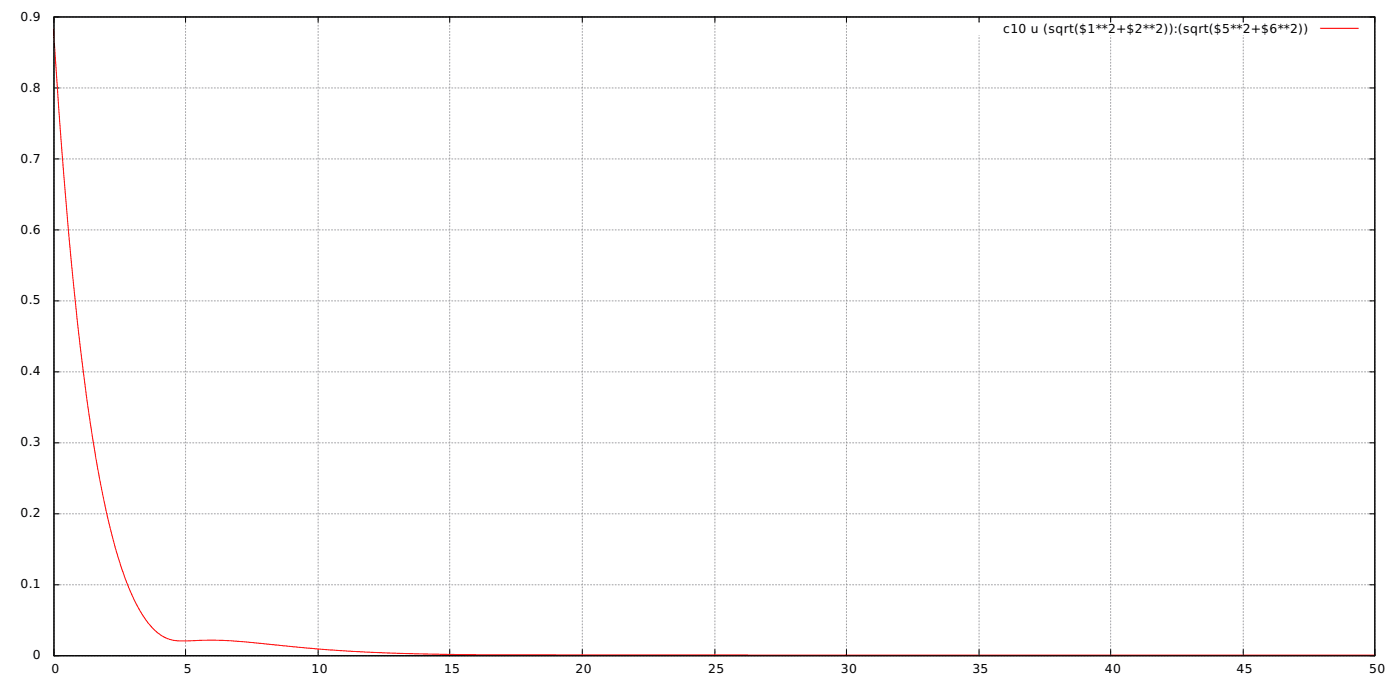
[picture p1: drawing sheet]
<svg xmlns="http://www.w3.org/2000/svg" width="480mm" height="234mm" viewBox="0 0 480 234" stroke-linecap="round" stroke-linejoin="round" font-family="sans-serif">
<g fill="none" stroke="#a0a0a4" stroke-width=".35" stroke-dasharray=".4 .7">
<path d="M18.5 5.8h453.3M336 7.6v-1.8M381.2 7.6v-1.8M426.7 7.6v-1.8M18.5 30.2h453.3M18.5 54.5h453.3M18.5 78.8h453.3M18.5 103.2h453.3M18.5 127.5h453.3M18.5 151.9h453.3M18.5 176.2h453.3M18.5 200.6h453.3"/>
<path d="M18.5 224.9h453.3M18.5 224.9v-219.1M63.7 224.9v-219.1M109.2 224.9v-219.1M154.3 224.9v-219.1M199.8 224.9v-219.1M245.4 224.9v-219.1M290.5 224.9v-219.1M336 224.9v-212.7M381.2 224.9v-212.7M426.7 224.9v-212.7M471.8 224.9v-219.1"/>
</g>
<g fill="none" stroke="#000" stroke-width=".35">
<path d="M18.5 5.8h453.3v219.1h-453.3zM20.3 5.8h-1.8v1.8M63.7 5.8v1.8M109.2 5.8v1.8M154.3 5.8v1.8M199.8 5.8v1.8M245.4 5.8v1.8M290.5 5.8v1.8M336 5.8v1.8M381.2 5.8v1.8M426.7 5.8v1.8M470.1 5.8h1.7v1.8"/>
<path d="M18.5 30.2h1.8M470.1 30.2h1.7M18.5 54.5h1.8M470.1 54.5h1.7M18.5 78.8h1.8M470.1 78.8h1.7M18.5 103.2h1.8M470.1 103.2h1.7M18.5 127.5h1.8M470.1 127.5h1.7M18.5 151.9h1.8M470.1 151.9h1.7"/>
<path d="M18.5 176.2h1.8M470.1 176.2h1.7M18.5 200.6h1.8M470.1 200.6h1.7M18.5 222.8v2.1h1.8M63.7 222.8v2.1M109.2 222.8v2.1M154.3 222.8v2.1M199.8 222.8v2.1M245.4 222.8v2.1M290.5 222.8v2.1M336 222.8v2.1"/>
<path d="M381.2 222.8v2.1M426.7 222.8v2.1M471.8 222.8v2.1h-1.7"/>
</g>
<path d="M18.3 9.9a1719.1 1719.1 0 0 0 12.3 132.4 312.8 312.8 0 0 0 11.3 53.2 52.9 52.9 0 0 0 10.9 20.4 14 14 0 0 0 12.3 3.9l6.3-.3 6.4 .2 30.4 2.8 11.3 .8 15.4 .7 21.3 .5 315.8 .2M453.1 9.7h13.1" fill="none" stroke="#f00" stroke-width=".35"/>
<g font-size="4.2">
<text x="7.1" y="7.1">0.9</text>
<text x="344.3" y="11.3">c10 u (sqrt($1**2+$2**2)):(sqrt($5**2+$6**2))</text>
<text x="7.1" y="31.4">0.8</text>
<text x="7.1" y="55.7">0.7</text>
<text x="7.1" y="80.1">0.6</text>
<text x="7.1" y="104.4">0.5</text>
<text x="7.1" y="128.8">0.4</text>
<text x="7.1" y="153.1">0.3</text>
<text x="7.1" y="177.4">0.2</text>
<text x="7.1" y="201.8">0.1</text>
<text x="11.3" y="226.1">0</text>
<text x="17.6" y="230.7">0</text>
<text x="63.1" y="230.7">5</text>
<text x="106.9" y="230.7">10</text>
<text x="152.4" y="230.7">15</text>
<text x="197.6" y="230.7">20</text>
<text x="243.1" y="230.7">25</text>
<text x="288.6" y="230.7">30</text>
<text x="333.7" y="230.7">35</text>
<text x="379.2" y="230.7">40</text>
<text x="424.4" y="230.7">45</text>
<text x="469.9" y="230.7">50</text>
</g>
</svg>
